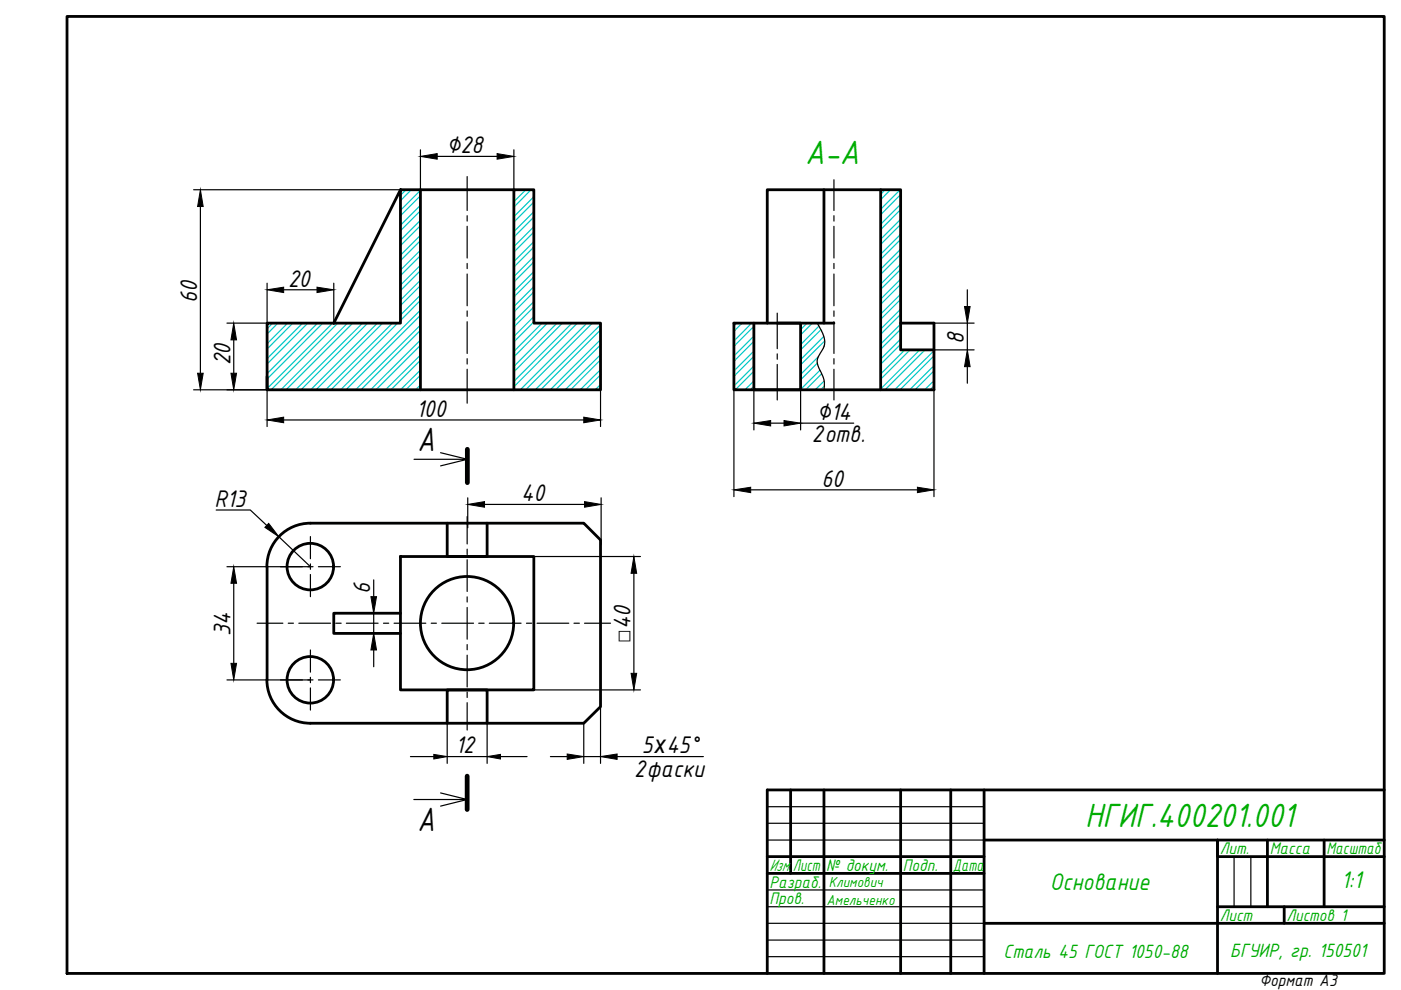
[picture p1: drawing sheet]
<svg xmlns="http://www.w3.org/2000/svg" width="297mm" height="210mm" viewBox="0 0 297 210" stroke-linecap="round" stroke-linejoin="round" font-family="sans-serif">
<!-- layer: 0 -->
<g fill="none" stroke="#000" stroke-width=".59">
<path d="M14.2 3.5h279.3v202.9h-279.3zM84.9 40.2h28.3v28.3h14.1v14.1h-70.7v-14.1h28.3v-28.3l-14.1 28.3M89.1 40.2v42.4M109 40.2v42.4M174.7 40.2v28.3M186.7 40.2v42.4M56.6 79.9v2.7M159.8 68.5v14.1h9.9v-14.1h-4.9M162.7 68.5v-28.3h28.3v34h7M176.8 68.5h-21.2v14.1h42.4v-14.1h-7M65.8 110.9a9.2 9.2 0 0 0-9.2 9.2M65.8 110.9h58l3.5 3.6v35.3l-3.5 3.5h-58"/>
<path d="M84.9 118h28.3v28.3h-28.3zM94.8 110.9v7.1h8.5v-7.1M56.6 120.2v24M84.9 130h-14.1v4.3h14.1M56.6 144.1a9.2 9.2 0 0 0 9.2 9.2M94.8 153.3v-7h8.5v7M167.6 167.5v17.7M174.7 167.5v38.9M191 167.5v38.9M201.6 167.5v38.9M208.6 167.5v38.9M208.6 178.1h84.9"/>
<path d="M268.7 178.1v14.1M280.7 178.1v14.1M293.5 167.5h-130.8v38.9M162.7 181.6h45.9M162.7 185.2h45.9M208.6 195.8h84.9M258.1 192.2h35.4M272.3 192.2v3.6M293.5 181.6h-35.4v-3.5v28.3"/>
<circle cx="65.8" cy="120.1" r="4.9"/>
<circle cx="99" cy="132.1" r="9.9"/>
<circle cx="65.8" cy="144.1" r="4.9"/>
</g>
<g fill="none" stroke="#000" stroke-width=".25">
<path d="M173.3 68.5l1.1 2.1 .5 1.7-.2 1.1-1.2 2.2-.2 .7 .1 1.1 1.3 3v2.2M87.8 97.4h11.3l-5.7 1.4M93.4 96l5.7 1.4M93.4 168.1l5.6 1.4h-11.3M99 169.5l-5.6 1.4M162.7 171h45.9M162.7 174.6h45.9M162.7 178.1h45.9M162.7 188.7h45.9M162.7 192.2h45.9M162.7 199.3h45.9M162.7 195.8h45.9"/>
<path d="M261.6 181.6v10.6M265.2 181.6v10.6M162.7 202.8h45.9"/>
</g>
<g fill="none" stroke="#00c7c7" stroke-width=".25">
<path d="M86.1 40.2l-1.2 1.2M87.2 40.2l-2.3 2.4M89.1 41.5l-4.2 4.2M89.1 44.7l-4.2 4.2M89.1 47.9l-4.2 4.2M89.1 51l-4.2 4.3M89.1 54.2l-4.2 4.2M89.1 57.4l-4.2 4.2M89.1 40.4l-4.2 4.2M89.1 43.5l-4.2 4.3M89.1 46.7l-4.2 4.2M89.1 49.9l-4.2 4.2"/>
<path d="M89.1 53.1l-4.2 4.2M89.1 56.2l-4.2 4.3M89.1 59.4l-4.2 4.2M109.4 40.2l-.4 .5M111.5 40.2l-2.5 2.6M112.6 40.2l-3.6 3.7M113.2 42.9l-4.2 4.2M113.2 46l-4.2 4.3M113.2 49.2l-4.2 4.2M113.2 52.4l-4.2 4.2M113.2 55.6l-4.2 4.2M113.2 58.7l-4.2 4.3"/>
<path d="M113.2 41.7l-4.2 4.2M113.2 44.9l-4.2 4.2M113.2 48.1l-4.2 4.2M113.2 51.2l-4.2 4.3M113.2 54.4l-4.2 4.2M113.2 57.6l-4.2 4.2M187.7 40.2l-1 1M188.8 40.2l-2.1 2.1M190.9 40.2l-4.2 4.2M191 41.2l-4.3 4.3M191 44.4l-4.3 4.3M191 47.6l-4.3 4.2"/>
<path d="M191 50.8l-4.3 4.2M191 53.9l-4.3 4.3M191 57.1l-4.3 4.3M191 43.3l-4.3 4.3M191 46.5l-4.3 4.2M191 49.7l-4.3 4.2M191 52.8l-4.3 4.3M191 56l-4.3 4.3M191 59.2l-4.3 4.2M57.8 68.5l-1.2 1.2M58.9 68.5l-2.3 2.3M61 68.5l-4.4 4.4"/>
<path d="M62.1 68.5l-5.5 5.5M64.2 68.5l-7.6 7.5M65.3 68.5l-8.7 8.7M67.3 68.5l-10.7 10.7M68.4 68.5l-11.8 11.9M70.5 68.5l-13.9 13.9M71.6 68.5l-14.1 14.1M73.7 68.5l-14.2 14.1M74.8 68.5l-14.2 14.1M76.9 68.5l-14.2 14.1M78 68.5l-14.2 14.1M80 68.5l-14.1 14.1"/>
<path d="M81.1 68.5l-14.1 14.1M83.2 68.5l-14.2 14.1M84.3 68.5l-14.1 14.1M89.1 60.6l-4.2 4.2M89.1 63.7l-4.2 4.3M89.1 66.9l-15.8 15.7M89.1 70l-12.6 12.6M89.1 73.2l-9.4 9.4M89.1 76.4l-6.2 6.2M89.1 79.6l-3.1 3M89.1 62.6l-4.2 4.2M89.1 65.8l-16.9 16.8"/>
<path d="M89.1 68.9l-13.7 13.7M89.1 72.1l-10.5 10.5M89.1 75.3l-7.4 7.3M89.1 78.5l-4.2 4.1M113.2 61.9l-4.2 4.2M113.2 65.1l-4.2 4.2M113.2 68.3l-4.2 4.2M113.2 60.8l-4.2 4.2M113.2 63.9l-4.2 4.3M113.2 67.1l-4.2 4.2M114.9 68.5l-5.9 6M116.1 68.5l-7.1 7.2"/>
<path d="M118.1 68.5l-9.1 9.2M119.2 68.5l-10.2 10.3M121.3 68.5l-12.3 12.4M122.4 68.5l-13.4 13.5M124.4 68.5l-14.1 14.1M125.6 68.5l-14.2 14.1M127.3 69.9l-12.7 12.7M127.3 73.1l-9.5 9.5M127.3 76.3l-6.3 6.3M127.3 79.5l-3.2 3.1M127.3 68.8l-13.8 13.8M127.3 72l-10.6 10.6"/>
<path d="M127.3 75.2l-7.5 7.4M127.3 78.4l-4.3 4.2M156.2 68.5l-.6 .6M157.3 68.5l-1.7 1.7M159.4 68.5l-3.8 3.8M159.8 78.7l-3.9 3.9M159.8 71.3l-4.2 4.2M159.8 74.4l-4.2 4.3M159.8 77.6l-4.2 4.2M159.8 69.2l-4.2 4.2M159.8 72.4l-4.2 4.2M159.8 75.5l-4.2 4.3"/>
<path d="M171.1 68.5l-1.4 1.4M172.2 68.5l-2.5 2.5M173.3 77l-3.6 3.5M173.5 75.7l-3.8 3.7M173.6 69.1l-3.9 4M173.8 78.5l-4.1 4.1M174.1 69.9l-4.4 4.3M174.2 79.2l-3.4 3.4M174.7 71.3l-5 5M174.9 72.3l-5.2 5.1M191 60.3l-4.3 4.2M191 63.5l-4.3 4.2"/>
<path d="M191 66.6l-4.3 4.3M191 69.8l-4.3 4.3M191 73l-4.3 4.2M191 62.4l-4.3 4.2M191 65.5l-4.3 4.3M191 68.7l-4.3 4.3M191 71.9l-4.3 4.2M191.8 74.2l-5.1 5.1M192.9 74.2l-6.2 6.2M195 74.2l-8.3 8.3M196.1 74.2l-8.5 8.4M198 75.5l-7.2 7.1"/>
<path d="M198 78.6l-4 4M198 74.4l-8.3 8.2M198 77.5l-5.1 5.1M89.1 81.6l-1 1M127.3 81.5l-1.1 1.1M159.8 81.9l-.7 .7M159.8 80.8l-1.9 1.8M174.7 80.8l-1.9 1.8M174.8 81.8l-.8 .8M198 81.8l-.8 .8M198 80.7l-2 1.9"/>
</g>
<g fill="none" stroke="#000" stroke-width=".25">
<path d="M89.1 31.8v8.4M92.7 33.2h12.7M109 31.8v8.4M41 40.2h43.9M42.5 43.8v35.3M49.6 72.1v7M56.6 60v8.5h-8.5M60.1 61.4h7.1M70.8 60v8.5M198 68.5h8.5M198 74.2h8.5M205.1 61.4v3.6"/>
<path d="M205.1 68.5v5.7M205.1 77.7v3.6M41 82.6h43.9M56.6 82.6v7.8M60.1 89h63.7M127.3 82.6v7.8M155.6 82.6v22.7M159.8 82.6v8.6M163.4 89.7h2.8M169.7 82.6v8.6M169.7 89.7h11.3M198 82.6v22.7"/>
<path d="M45.8 108.1h7.3l3.4 3.3M59.1 113.8l6.7 6.4h-17.7M99.2 105.6v6.3M102.7 106.9h21.2M113.2 118h22.6M127.5 105.6v9.9M159.2 103.9h35.3M49.6 123.7v16.9M77.8 130h7.1M77.8 134.3h7.1M79.2 123v3.5M79.2 130v4.3"/>
<path d="M79.2 137.8v3.6M134.4 121.6v21.2M48.1 144.2h17.7M94.8 153.3v8.6M103.3 153.3v8.6M113.2 146.3h22.6M123.8 153.3v8.6M127.3 149.8v12.1M87 160.4h5M94.8 160.4h8.7M106.1 160.4h5.6M116.7 160.4h3.6"/>
<path d="M123.8 160.4h3.5M130.8 160.4h18.3"/>
</g>
<g fill="#000" stroke="#000" stroke-width=".21">
<path d="M89.1 33.2l3.6-.6v1.2zM105.4 32.6l3.6 .6-3.6 .6zM42.5 40.2l.6 3.6h-1.2zM41.9 79.1h1.2l-.6 3.5zM49.6 68.5l.6 3.6h-1.2zM49 79.1h1.2l-.6 3.5zM56.6 61.4l3.5-.5v1.1zM67.2 60.9l3.6 .5-3.6 .6zM204.5 65h1.2l-.6 3.5zM205.1 74.2l.6 3.5h-1.2zM56.6 89l3.5-.6v1.2zM123.8 88.4l3.5 .6-3.5 .6z"/>
<path d="M159.8 89.7l3.6-.5v1.1zM166.2 89.2l3.5 .5-3.5 .6zM57 111l2.1 2.8-2.9-2zM99.2 106.9l3.5-.5v1.1zM123.9 106.4l3.6 .5-3.6 .6zM155.6 103.9l3.6-.6v1.2zM194.5 103.3l3.5 .6-3.5 .6zM49.6 120.2l.6 3.5h-1.2zM78.6 126.5h1.2l-.6 3.5zM79.2 134.3l.6 3.5h-1.2zM134.4 118l.6 3.6h-1.2zM49 140.6h1.2l-.6 3.6z"/>
<path d="M92 159.9l2.8 .5-2.8 .5zM120.3 159.9l3.5 .5-3.5 .6zM127.3 160.4l3.5-.5v1.1zM133.8 142.8h1.2l-.6 3.5zM103.3 160.4l2.8-.5v1z"/>
</g>
<g fill="none" stroke="#000" stroke-width=".25">
<path d="M99 37.4v7.2M176.8 38.1v6.5M99 45.7v1.2M99 48v6.7M99 55.9v1.1M99 58.1v6.7M176.8 45.7v1.2M176.8 48v6.7M176.8 55.9v1.1M176.8 58.1v6.7M99 65.9v1.2M99 68.2v6.7"/>
<path d="M99 76v1.2M99 78.3v7.2M164.8 66.4v7.5M164.8 75v1.2M164.8 77.3v7.5M176.8 65.9v1.2M176.8 68.2v6.7M176.8 76v1.2M176.8 78.3v6.5M65.8 113.8v4.7M65.8 119.6v1.1M99 109.5v5.8"/>
<path d="M99 116.4v1.2M99 118.7v6.7M54.5 132.1h5.5M59.5 120.2h4.6M61.1 132.1h1.1M63.4 132.1h6.7M65.3 120.2h1.1M65.8 121.8v4.7M65.8 137.8v4.7M67.5 120.2h4.7M71.2 132.1h1.1M73.4 132.1h6.8"/>
<path d="M81.3 132.1h1.1M83.6 132.1h6.7M91.4 132.1h1.1M93.7 132.1h6.7M99 126.5v1.1M99 128.8v6.7M99 136.7v1.1M99 138.9v6.7M101.5 132.1h1.1M103.7 132.1h6.8M111.6 132.1h1.1M113.9 132.1h6.7"/>
<path d="M121.7 132.1h1.1M123.9 132.1h5.5M59.5 144.2h4.6M65.3 144.2h1.1M65.8 143.6v1.2M65.8 145.9v4.7M67.5 144.2h4.7M99 146.7v1.2M99 149v5.8"/>
</g>
<!-- layer: 0 -->
<path d="M99.1 95.3v7M99 164.6v7" fill="none" stroke="#000" stroke-width="1"/>
<g font-size="7.7" fill="#00ad00">
<text x="170.7" y="34.9">А-А</text>
<text x="230.1" y="175.4">НГИГ.400201.001</text>
</g>
<g font-size="7.7">
<text x="88.5" y="95.6">A</text>
<text x="88.5" y="176.2">A</text>
</g>
<g font-size="5.5">
<text x="94.7" y="32.5">∅28</text>
<text x="41.8" y="64.1" transform="rotate(-90 41.8 64.1)">60</text>
<text x="61.1" y="60.8">20</text>
<text x="48.8" y="77.5" transform="rotate(-90 48.8 77.5)">20</text>
<text x="204.4" y="73" transform="rotate(-90 204.4 73)">8</text>
<text x="88.3" y="88.3">100</text>
<text x="173.2" y="89">∅14</text>
<text x="172.2" y="93.8">2отв.</text>
<text x="45.5" y="107.4">R13</text>
<text x="110.5" y="106.3">40</text>
<text x="174.1" y="103.2">60</text>
<text x="78.5" y="126" transform="rotate(-90 78.5 126)">6</text>
<text x="48.8" y="134.8" transform="rotate(-90 48.8 134.8)">34</text>
<text x="96.5" y="159.7">12</text>
<text x="136.1" y="159.7">5x45°</text>
<text x="134.4" y="164.6">2фаски</text>
</g>
<g font-size="5.5" fill="#00ad00">
<text x="222.6" y="188.8">Основание</text>
<text x="284.3" y="188.2">1:1</text>
</g>
<text font-size="5.4" x="133.7" y="136.4" transform="rotate(-90 133.7 136.4)">□40</text>
<g font-size="4.4" fill="#00ad00">
<text x="212.8" y="203.1">Сталь 45 ГОСТ 1050-88</text>
<text x="260.8" y="203">БГУИР, гр. 150501</text>
</g>
<g font-size="3.8" fill="#00ad00">
<text x="163.1" y="184.7">Изм.</text>
<text x="168.1" y="184.7">Лист</text>
<text x="175.2" y="184.7">№ докум.</text>
<text x="191.4" y="184.7">Подп.</text>
<text x="202" y="184.7">Дата</text>
<text x="258.6" y="181.2">Лит.</text>
<text x="269.2" y="181.2">Масса</text>
<text x="281.2" y="181.2">Масштаб</text>
<text x="163.1" y="188.2">Разраб.</text>
<text x="163.1" y="191.7">Пров.</text>
<text x="258.6" y="195.3">Лист</text>
<text x="272.7" y="195.3">Листов 1</text>
</g>
<text font-size="3.8" x="267" y="209.1">Формат А3</text>
<g font-size="3.3" fill="#00ad00">
<text x="175.2" y="191.8">Амельченко</text>
<text x="175.7" y="188.1">Климович</text>
</g>
</svg>
